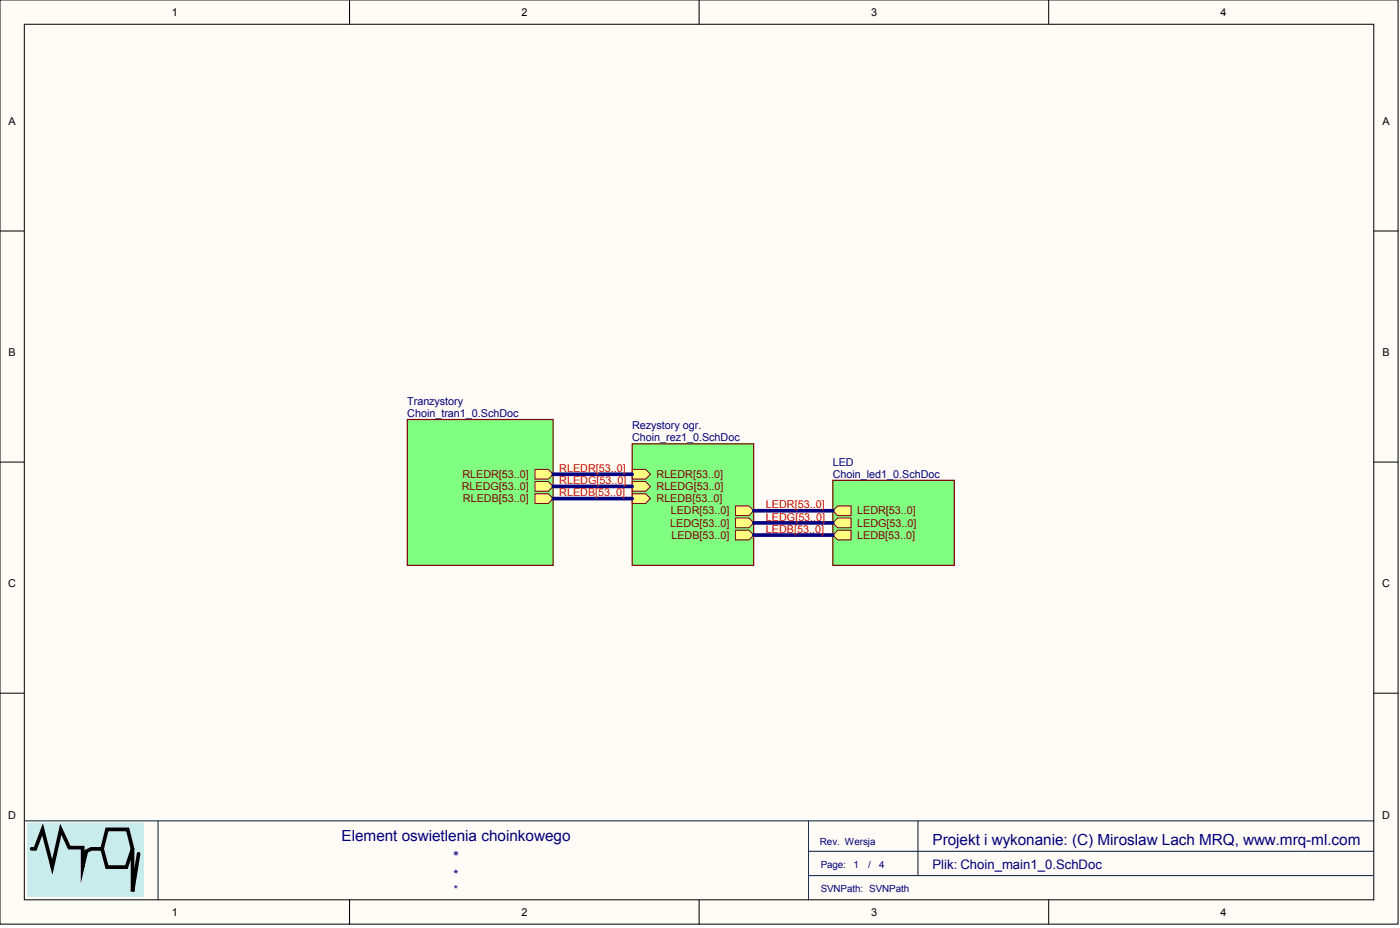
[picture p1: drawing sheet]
<svg xmlns="http://www.w3.org/2000/svg" width="243mm" height="161mm" viewBox="0 0 243 161" stroke-linecap="round" stroke-linejoin="round" font-family="sans-serif">
<g fill="#fffcf8" stroke="#000" stroke-width=".17">
<path d="M0 0h243.1v160.5h-243.1z"/>
<path d="M4.2 4.2h234.7v152.1h-234.7z"/>
</g>
<path d="M60.8 0v4.2M121.6 0v4.2M182.3 0v4.2M0 40.1h4.2M238.9 40.1h4.2M0 80.3h4.2M238.9 80.3h4.2M0 120.4h4.2M238.9 120.4h4.2M60.8 156.3v4.3M121.6 156.3v4.3M182.3 156.3v4.3" fill="none" stroke="#000" stroke-width=".17"/>
<path d="M4.2 142.6h234.7M27.5 142.6v13.7M140.6 152.1h98.1M140.6 147.9h98.3M140.6 142.6v13.7M159.6 142.6v9.5" fill="none" stroke="#001b31" stroke-width=".17"/>
<path d="M4.9 143h20v12.7h-20z" fill="#c8ebeb" stroke="#c8ebeb" stroke-width=".21"/>
<path d="M5.5 147.5h.6l1.3-3.4 1.7 6.5 1.5-6.5 1.4 3.2h2.4v3.3l.6-2.7 .9-.4h1.9l.8 3.1h3.4l1-3.1-.8-3.4h-3.6l-.8 3.4M23 147.5v7.4l1.1-6.6" fill="none" stroke="#000" stroke-width=".63"/>
<path d="M144.8 83.4h21.1v14.8h-21.1z" fill="#80ff80" stroke="#800000" stroke-width=".21"/>
<g fill="#ffff80" stroke="#800000" stroke-width=".17">
<path d="M144.8 88.7l.9-.8h2.3v1.7h-2.3z" fill-rule="evenodd"/>
<path d="M144.8 90.8l.9-.8h2.3v1.7h-2.3z" fill-rule="evenodd"/>
<path d="M144.8 93l.9-.9h2.3v1.7h-2.3z" fill-rule="evenodd"/>
</g>
<path d="M70.8 72.9h25.4v25.3h-25.4z" fill="#80ff80" stroke="#800000" stroke-width=".21"/>
<g fill="#ffff80" stroke="#800000" stroke-width=".17">
<path d="M93 81.5h2.3l.9 .9-.9 .8h-2.3z" fill-rule="evenodd"/>
<path d="M93 83.7h2.3l.9 .8-.9 .9h-2.3z" fill-rule="evenodd"/>
<path d="M93 85.8h2.3l.9 .8-.9 .9h-2.3z" fill-rule="evenodd"/>
</g>
<path d="M109.9 77.1h21.1v21.1h-21.1z" fill="#80ff80" stroke="#800000" stroke-width=".21"/>
<g fill="#ffff80" stroke="#800000" stroke-width=".17">
<path d="M127.9 87.9h2.3l.9 .8-.9 .9h-2.3z" fill-rule="evenodd"/>
<path d="M127.9 90h2.3l.9 .8-.9 .9h-2.3z" fill-rule="evenodd"/>
<path d="M127.9 92.1h2.3l.9 .9-.9 .8h-2.3z" fill-rule="evenodd"/>
<path d="M109.9 81.5h2.4l.8 .9-.8 .8h-2.4z" fill-rule="evenodd"/>
<path d="M109.9 83.7h2.4l.8 .8-.8 .9h-2.4z" fill-rule="evenodd"/>
<path d="M109.9 85.8h2.4l.8 .8-.8 .9h-2.4z" fill-rule="evenodd"/>
</g>
<path d="M96.2 82.4h13.7M96.2 84.5h13.7M96.2 86.6h13.7M131.1 88.7h13.7M131.1 90.8h13.7M131.1 93h13.7" fill="none" stroke="#000080" stroke-width=".63"/>
<g font-size="2.7" fill="#000080">
<text x="59.4" y="146.1">Element oswietlenia choinkowego</text>
<text x="78.8" y="149.7">*</text>
<text x="162.1" y="146.7">Projekt i wykonanie: (C) Miroslaw Lach MRQ, www.mrq-ml.com</text>
</g>
<g font-size="2.3" fill="#000080">
<text x="78.8" y="152.7">*</text>
<text x="162.1" y="151">Plik: Choin_main1_0.SchDoc</text>
</g>
<g font-size="1.9">
<text x="29.9" y="2.7">1</text>
<text x="90.7" y="2.7">2</text>
<text x="151.4" y="2.7">3</text>
<text x="212.2" y="2.7">4</text>
<text x="1.5" y="21.8">A</text>
<text x="240.4" y="21.8">A</text>
<text x="1.5" y="61.9">B</text>
<text x="240.4" y="61.9">B</text>
<text x="1.4" y="102.1">C</text>
<text x="240.3" y="102.1">C</text>
<text x="1.4" y="142.2">D</text>
<text x="240.3" y="142.2">D</text>
<text x="29.9" y="159.1">1</text>
<text x="90.7" y="159.1">2</text>
<text x="151.4" y="159.1">3</text>
<text x="212.2" y="159.1">4</text>
</g>
<g font-size="1.9" fill="#000080">
<text x="70.8" y="70.4">Tranzystory</text>
<text x="70.8" y="72.5">Choin_tran1_0.SchDoc</text>
<text x="109.9" y="74.6">Rezystory ogr.</text>
<text x="109.9" y="76.7">Choin_rez1_0.SchDoc</text>
<text x="144.8" y="80.9">LED</text>
<text x="144.8" y="83">Choin_led1_0.SchDoc</text>
<text x="78.9" y="155.1">*</text>
</g>
<g font-size="1.9" fill="#800000">
<text x="80.4" y="83">RLEDR[53..0]</text>
<text x="114.2" y="83">RLEDR[53..0]</text>
<text x="80.3" y="85.2">RLEDG[53..0]</text>
<text x="80.5" y="87.3">RLEDB[53..0]</text>
<text x="114.2" y="85.2">RLEDG[53..0]</text>
<text x="114.2" y="87.3">RLEDB[53..0]</text>
<text x="116.6" y="89.4">LEDR[53..0]</text>
<text x="149" y="89.4">LEDR[53..0]</text>
<text x="116.5" y="91.5">LEDG[53..0]</text>
<text x="116.7" y="93.6">LEDB[53..0]</text>
<text x="149" y="91.5">LEDG[53..0]</text>
<text x="149" y="93.6">LEDB[53..0]</text>
</g>
<g font-size="1.9" fill="#f00">
<text x="97.2" y="82">RLEDR[53..0]</text>
<text x="97.2" y="86.2">RLEDB[53..0]</text>
<text x="97.2" y="84.1">RLEDG[53..0]</text>
<text x="133.2" y="88.3">LEDR[53..0]</text>
<text x="133.2" y="90.4">LEDG[53..0]</text>
<text x="133.2" y="92.5">LEDB[53..0]</text>
</g>
<g font-size="1.7" fill="#000080">
<text x="142.6" y="146.7">Rev. Wersja</text>
<text x="142.7" y="155">SVNPath: SVNPath</text>
<text x="142.7" y="150.7">Page:</text>
<text x="148.4" y="150.7">1</text>
<text x="150.9" y="150.7">/</text>
<text x="152.8" y="150.7">4</text>
</g>
</svg>
